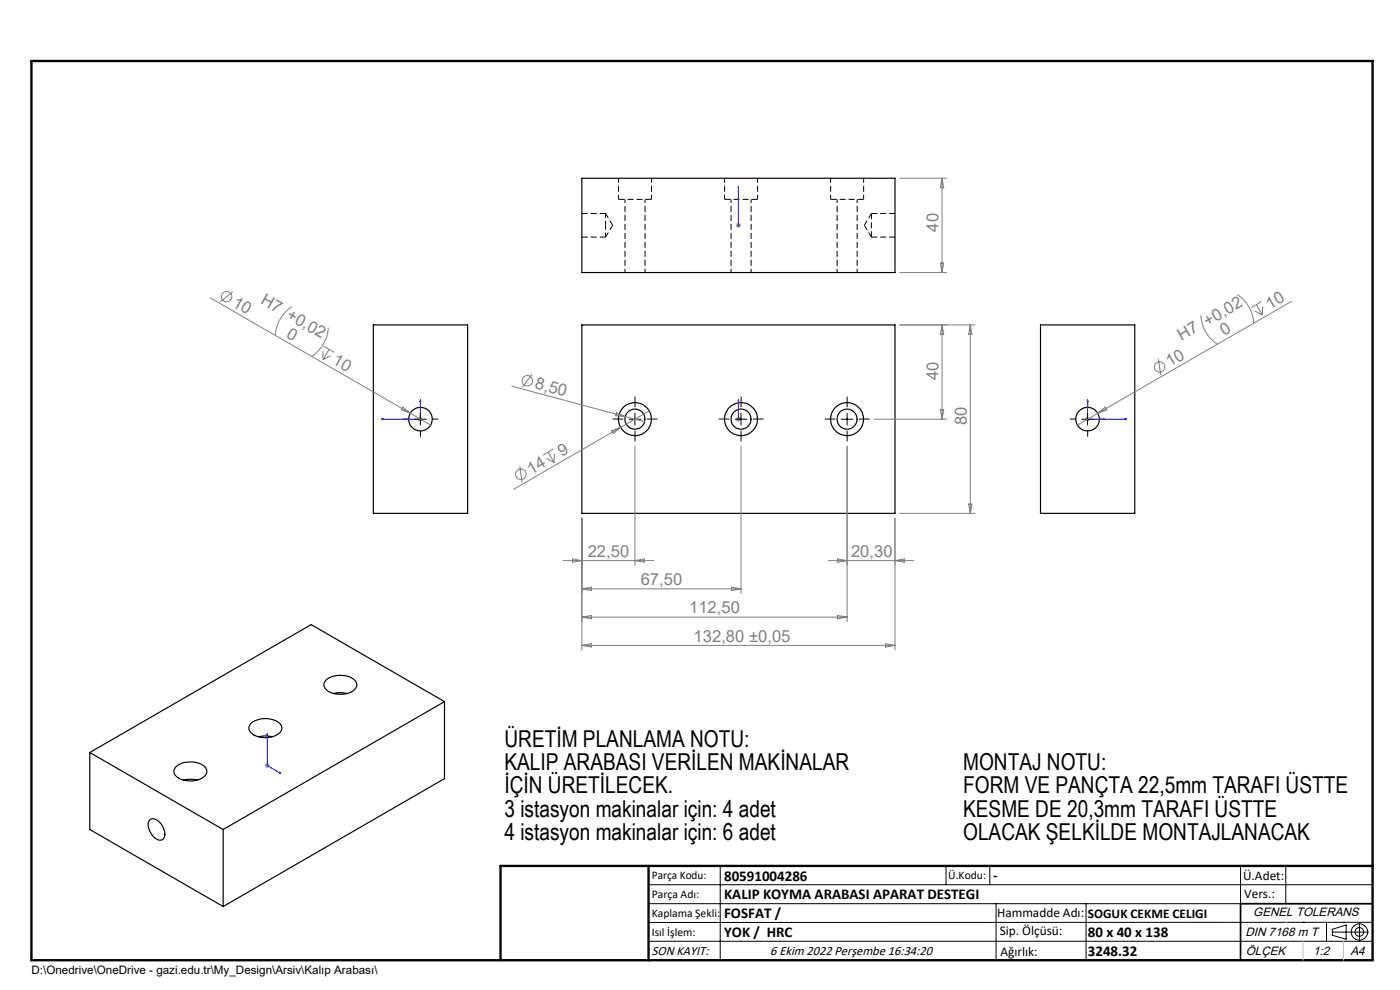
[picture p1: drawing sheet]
<svg xmlns="http://www.w3.org/2000/svg" width="297mm" height="210mm" viewBox="0 0 297 210" stroke-linecap="round" stroke-linejoin="round" font-family="sans-serif">
<g fill="none" stroke="#000" stroke-width=".25">
<path d="M123.4 37.8h66.5v20h-66.5zM79.2 68.9h20v40h-20zM123.4 68.9h66.5v40h-66.5zM220.7 68.9h20v40h-20zM19.1 159.6v16.4l28.2 16.3M19.1 159.6l28.2 16.4M53.4 153.3a5 5 0 0 1 6.1 .4 1.47 1.47 0 0 1-.8 2.2 4.8 4.8 0 0 1-5.7-.8 1.34 1.34 0 0 1 .4-1.8zM54.8 156.3l1.3-.2 1.6 .2M69.3 144.1a5 5 0 0 1 6.1 .4 1.47 1.47 0 0 1-.8 2.2 5.1 5.1 0 0 1-5.5-.5 1.35 1.35 0 0 1 .2-2.1zM70.7 147.1l1.3-.2 1.7 .2M94.3 148.8l-47 27.2M94.3 148.8v16.4l-47 27.1"/>
<path d="M94.3 148.8l-28.3-16.3-46.9 27.1M31.8 173.9a1.66 1.66 0 0 1 2.2 .7 2.67 2.67 0 0 1 .5 3.5 1.85 1.85 0 0 1-2.3-1 2.79 2.79 0 0 1-.4-3.2zM37.2 162.8a4.9 4.9 0 0 1 6.4 0 1.5 1.5 0 0 1-.8 2.3 5.1 5.1 0 0 1-5.5-.5 1.32 1.32 0 0 1-.1-1.8zM38.9 165.5l1.3-.2 1.6 .2M47.3 176v16.3M106.2 203.7h185"/>
<circle cx="89.2" cy="88.9" r="2.5"/>
<circle cx="134.7" cy="88.9" r="2.12"/>
<circle cx="134.7" cy="88.9" r="3.5"/>
<circle cx="157.2" cy="88.9" r="3.5"/>
<circle cx="157.2" cy="88.9" r="2.12"/>
<circle cx="179.7" cy="88.9" r="2.13"/>
<circle cx="179.7" cy="88.9" r="3.5"/>
<circle cx="230.7" cy="88.9" r="2.49"/>
</g>
<path d="M123.5 50.3h5M128.5 45.3h-5M131.2 42.3h7M153.7 42.3h7M176.2 42.3h7M184.9 45.3v5M184.9 50.3h5M189.9 45.3h-5" fill="none" stroke="#000" stroke-width=".21" stroke-dasharray="1.3 .6" stroke-linecap="butt"/>
<path d="M131.2 37.8v4.5M153.7 37.8v4.5M176.2 37.8v4.5M128.5 47.8v-2.5M128.5 50.3v-2.5M138.2 42.3v-4.5M160.7 42.3v-4.5M183.2 42.3v-4.5" fill="none" stroke="#000" stroke-width=".21" stroke-dasharray="1.3 .6" stroke-dashoffset=".3" stroke-linecap="butt"/>
<path d="M128.5 50.3l1.5-2.5M130 47.8l-1.5-2.5M183.4 47.8l1.5 2.5M184.9 45.3l-1.5 2.5" fill="none" stroke="#000" stroke-width=".21" stroke-dasharray="1.3 .6" stroke-dashoffset=".1" stroke-linecap="butt"/>
<path d="M132.6 42.3v15.5M136.8 57.8v-15.5M155.1 42.3v15.5M159.3 57.8v-15.5M177.6 42.3v15.5M181.8 57.8v-15.5" fill="none" stroke="#000" stroke-width=".21" stroke-dasharray="1.3 .6" stroke-dashoffset=".5" stroke-linecap="butt"/>
<g fill="none" stroke="#808080" stroke-width=".21">
<path d="M190.9 37.8h9.9M199.8 37.8v20M199.8 37.8l.4 2h-.7zM156.1 47.8h1.1M156.3 47.4l.7 .7M156.6 47.3v1M157 47.4l-.7 .7M190.9 57.8h9.9M199.5 55.8h.7l-.4 2zM44.6 63.2l46.8 27M49.4 61.9l-2.7 2.1M61.9 65a8 8 0 0 0-3.5 6.1"/>
<path d="M68.5 74.5v1.8M68.7 73.5l2.2 1.2M69.6 69.5a7.8 7.8 0 0 1-3.5 6.1M69.8 74.1l-1.3 2.2M70.1 75.5l-1.6 .8M112.9 79.4l-2.1 2.7M190.9 68.9h15.9M199.8 68.9l.4 2h-.7zM199.8 68.9v20M205.8 68.9v40M205.8 68.9l.4 2h-.7zM245.7 76.2l.5 3.3"/>
<path d="M254.7 66.9a8 8 0 0 0 3.6 6.2M262.5 62.5a8 8 0 0 1 3.5 6.1M266.2 66l1.6 .8M266.5 64.6l1.3 2.2M267.6 64l-2.2 1.3M267.9 65l-.1 1.8M274 63.9l-41.1 23.8M85.5 86.4l1.5 1.3-1.9-.7zM88.7 88.9h1M88.8 88.5l.7 .8M89.2 88.4v1M89.5 88.5l-.7 .8"/>
<path d="M108.5 81.9l28.2 7.6M110.3 98.9l.4 3.4M116 97.3l1.5 .8M116.3 95.9l1.2 2.2M117.4 95.3l-2.2 1.2M117.6 96.3l-.1 1.8M129.8 91.4l1.9-.7-1.6 1.3zM130.8 87.5l1.8 .9-2-.2zM131.7 90.7l-22.7 13.1M134.7 94.7v25.2M137.7 87.2l-6 3.5M156.1 88.9h1.1"/>
<path d="M156.3 88.5l.7 .8M156.6 88.4v1M157 88.5l-.7 .8M157.2 94.7v31.2M179.7 94.7v37.2M185.5 88.9h15.3M199.5 86.9h.7l-.4 2zM230.2 88.9h1M230.4 88.5l.7 .8M230.7 88.4v1M231.1 88.5l-.7 .8M232.9 87.7l-4.3 2.5"/>
<path d="M232.9 87.7l1.6-1.3 .3 .6zM119.5 118.9h19.2M121.5 118.6l1.9 .3-1.9 .4zM123.4 109.9v28M134.7 118.9l2-.3v.7zM175.7 118.9h18.2M177.7 118.6l2 .3-2 .4zM189.9 118.9l1.9-.3v.7zM189.9 109.9v28M190.9 108.9h15.9M205.5 106.9h.7l-.4 2zM123.4 124.9h33.8"/>
<path d="M123.4 124.9l2-.3v.7zM123.4 130.9l2-.3v.7zM123.4 130.9h56.3M123.4 136.9l2-.3v.7zM123.4 136.9h66.5M155.2 124.6l2 .3-2 .4zM177.7 130.6l2 .3-2 .4zM187.9 136.6l2 .3-2 .4zM56.2 162.4h1M56.3 162l.7 .8M56.7 161.9v1M57 162l-.7 .8"/>
<circle cx="48.1" cy="62.9" r="1.1"/>
<circle cx="246" cy="77.8" r="1.11"/>
<circle cx="111.9" cy="80.8" r="1.12"/>
<circle cx="110.5" cy="100.6" r="1.1"/>
</g>
<g fill="none" stroke="#000" stroke-width=".21">
<path d="M87.9 88.9h2.6M89.2 87.7v2.5M133.5 88.9h2.5M134.7 87.7v2.5M156 88.9h2.4M157.2 87.7v2.5M178.4 88.9h2.5M179.7 87.7v2.5M229.5 88.9h2.5M230.7 87.7v2.5M137.6 187.7h153.6M137.6 191.7h153.6"/>
<path d="M137.6 199.7h153.6M152.8 183.7v20M200.7 183.7v4M210 183.7v4M211.3 191.7v12M230.4 191.7v12M263.2 183.7v20M272.8 183.7v8M276.4 195.6h.1M281.4 195.6v4.1M282.6 197.7h7.8M282.6 197.1l3-.9v3l-3-.8z"/>
<path d="M285 195.6h.1M288.4 195.8v3.8M291.2 195.6l-153.6 .1"/>
<circle cx="288.4" cy="197.7" r="1.74"/>
<circle cx="288.4" cy="197.7" r=".93"/>
</g>
<g fill="none" stroke="#00f" stroke-width=".21">
<path d="M156.6 39.5v8.3M156.6 39.5v.4v-.4M156.6 47.7v.2zM156.6 47.8h.1M80.9 88.9l.4-.1v.2zM89.2 84.8l.1 .4h-.2zM89.2 84.8v4.1h-8.3M156.6 84.8v.4v-.4M156.6 88.8v.2zM156.6 88.9h.1M156.6 84.8v4.1M230.7 84.8l.1 .4h-.2z"/>
<path d="M230.7 84.8v4.1h8.3M238.6 88.8l.4 .1-.4 .1zM56.7 155.6v6.8l2.9 1.7M56.7 155.6l.1 .4-.2-.1zM59.3 163.8l.3 .3-.3-.1z"/>
</g>
<g fill="none" stroke="#000" stroke-width=".21" stroke-dasharray="15.2 1.3 1.3 1.3" stroke-linecap="butt">
<path d="M86.7 88.9h-1.2M89.2 86.4v-1.3M89.2 91.4v1.2M91.7 88.9h1.3M132.2 88.9h-2.2M134.7 91.4v2.2M134.7 86.4v-2.3M137.2 88.9h2.3M154.7 88.9h-2.2M157.2 91.4v2.2M157.2 86.4v-2.3M159.7 88.9h2.3"/>
<path d="M177.2 88.9h-2.2M179.7 91.4v2.2M179.7 86.4v-2.3M182.2 88.9h2.3M228.2 88.9h-1.2M230.7 86.4v-1.3M230.7 91.4v1.2M233.2 88.9h1.3"/>
</g>
<path d="M291.2 191.7h-28v12" fill="none" stroke="#000" stroke-width=".35"/>
<path d="M6.7 12.9h284.5v190.8h-284.5zM137.6 183.7v20M291.2 183.7h-185v20" fill="none" stroke="#000" stroke-width=".5"/>
<path d="M272.8 195.6h.1M276.4 199.7v4M285 199.7v4" fill="none" stroke="#c0c0c0" stroke-width=".21"/>
<g fill="#00f">
<path d="M156.6 84.8v.4zM156.6 88.8v.2z"/>
<path d="M230.7 84.8l-.1 .4h.2zM238.6 88.8v.2l.4-.1z"/>
<path d="M59.3 163.8l.3 .3-.3-.1zM56.7 155.6l.1 .4-.2-.1zM156.6 47.7v.2zM156.6 39.5v.4z"/>
<path d="M89.2 84.8l.1 .4h-.2zM80.9 88.9l.4-.1v.2z"/>
</g>
<g font-size="4.9">
<text x="107" y="158.4">ÜRETİM PLANLAMA NOTU:</text>
<text x="107" y="163.4">KALIP ARABASI VERİLEN MAKİNALAR</text>
<text x="204.3" y="163.4">MONTAJ NOTU:</text>
<text x="107" y="168.3">İÇİN ÜRETİLECEK.</text>
<text x="107" y="173.2">3 istasyon makinalar için: 4 adet</text>
<text x="204.3" y="168.3">FORM VE PANÇTA 22,5mm TARAFI ÜSTTE</text>
<text x="204.3" y="173.2">KESME DE 20,3mm TARAFI ÜSTTE</text>
<text x="107" y="178.2">4 istasyon makinalar için: 6 adet</text>
<text x="204.3" y="178.2">OLACAK ŞELKİLDE MONTAJLANACAK</text>
</g>
<g font-size="3.5" fill="#808080">
<text x="199.1" y="49.1" transform="rotate(-90 199.1 49.1)">40</text>
<text x="49.1" y="64.8" transform="rotate(30 49.1 64.8)">10</text>
<text x="55.1" y="64.2" transform="rotate(30 55.1 64.2)">H7 +0,02</text>
<text x="269.4" y="65.7" transform="rotate(-30 269.4 65.7)">10</text>
<text x="60.6" y="71.5" transform="rotate(30 60.6 71.5)">0</text>
<text x="259.7" y="71.3" transform="rotate(-30 259.7 71.3)">0</text>
<text x="70.3" y="77.1" transform="rotate(30 70.3 77.1)">10</text>
<text x="248.2" y="77.9" transform="rotate(-30 248.2 77.9)">10</text>
<text x="250.7" y="72.4" transform="rotate(-30 250.7 72.4)">H7 +0,02</text>
<text x="113.3" y="82.4" transform="rotate(15 113.3 82.4)">8,50</text>
<text x="199.1" y="80.6" transform="rotate(-90 199.1 80.6)">40</text>
<text x="205.1" y="90.1" transform="rotate(-90 205.1 90.1)">80</text>
<text x="112.7" y="100.7" transform="rotate(-30 112.7 100.7)">14</text>
<text x="119.2" y="97" transform="rotate(-30 119.2 97)">9</text>
<text x="124.7" y="118.1">22,50</text>
<text x="180.5" y="118.1">20,30</text>
<text x="135.9" y="124.1">67,50</text>
<text x="146.2" y="130.1">112,50</text>
<text x="147.2" y="136.1">132,80 ±0,05</text>
</g>
<g font-size="3.2">
<text x="153.6" y="186.8">80591004286</text>
<text x="153.6" y="190.8">KALIP KOYMA ARABASI APARAT DESTEGI</text>
<text x="210.7" y="186.6">-</text>
<text x="153.6" y="194.8">FOSFAT /</text>
<text x="153.6" y="198.8">YOK / HRC</text>
<text x="230.8" y="198.7">80 x 40 x 138</text>
<text x="230.8" y="202.8">3248.32</text>
</g>
<g font-size="2.8">
<text x="263.7" y="186.7">Ü.Adet:</text>
<text x="263.9" y="190.5">Vers.:</text>
<text x="211.5" y="194.5">Hammadde Adı:</text>
<text x="230.8" y="194.7">SOGUK CEKME CELIGI</text>
<text x="138.3" y="202.6">SON KAYIT:</text>
<text x="163.4" y="202.6">6 Ekim 2022 Perşembe 16:34:20</text>
<text x="212.1" y="198.4">Sip. Ölçüsü:</text>
<text x="212.2" y="202.7">Ağırlık:</text>
</g>
<g font-size="2.6">
<text x="265.9" y="194.4">GENEL TOLERANS</text>
<text x="264.2" y="198.5">DIN 7168 m T</text>
<text x="264.3" y="202.6">ÖLÇEK</text>
<text x="278.5" y="202.6">1:2</text>
<text x="286.5" y="202.6">A4</text>
</g>
<g font-size="2.5">
<text x="138.3" y="186.4">Parça Kodu:</text>
<text x="138.3" y="190.5">Parça Adı:</text>
<text x="201.2" y="186.5">Ü.Kodu:</text>
<text x="138.3" y="194.5">Kaplama Şekli:</text>
<text x="138.3" y="198.6">Isıl İşlem:</text>
<text x="6.7" y="206.7">D:\Onedrive\OneDrive - gazi.edu.tr\My_Design\Arsiv\Kalıp Arabası\</text>
</g>
</svg>
